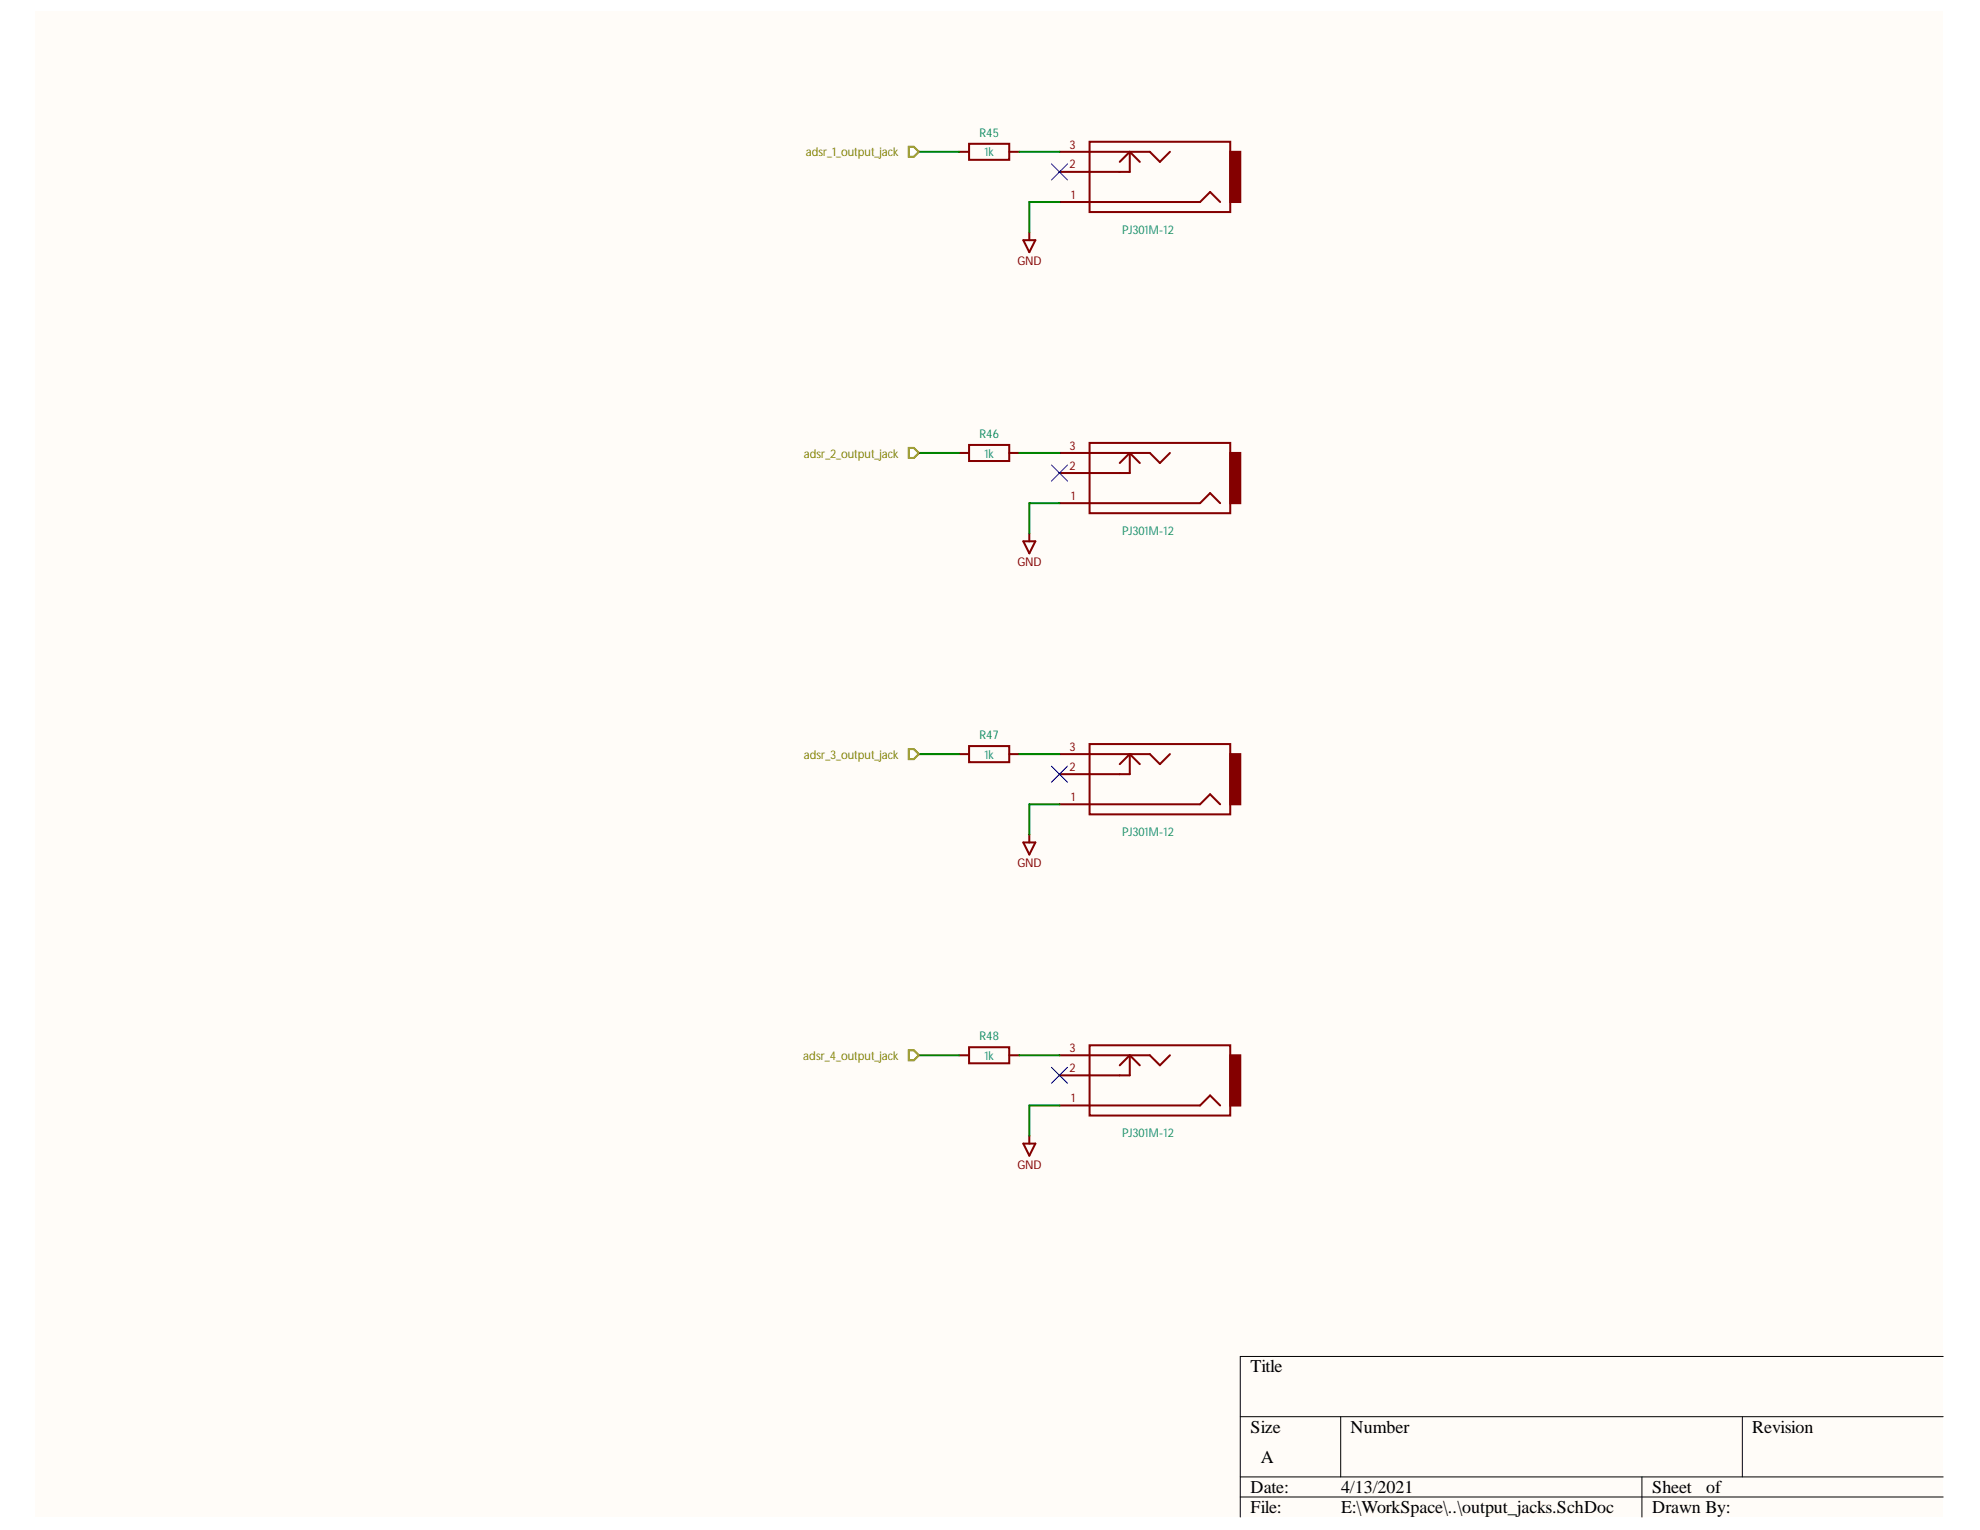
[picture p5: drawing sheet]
<svg xmlns="http://www.w3.org/2000/svg" width="279mm" height="216mm" viewBox="0 0 279 216" stroke-linecap="round" stroke-linejoin="round" font-family="sans-serif">
<g fill="#fffcf8">
<path d="M5 1.6h269.2v212.5h-269.2z" fill-rule="evenodd"/>
<path d="M5 1.6h269.2v212.5h-269.2z" fill-rule="evenodd"/>
</g>
<path d="M175 199.9h99.2M189.2 199.9v8.5M245.9 199.9v8.5M274.2 191.4h-99.2v22.7M175 208.4h99.2M175 211.2h99.2M231.7 208.4v5.7" fill="none" stroke="#000" stroke-width=".14"/>
<path d="M173.6 148.9h1.4v7.1h-1.4z" fill-rule="evenodd" fill="#840000"/>
<path d="M149.5 156h19.8l1.5-1.4 1.4 1.4M149.5 148.9h12.8l1.4 1.4 1.4-1.4M153.8 147.5h19.8v9.9h-19.8zM159.4 148.9v2.8h-9.9M159.4 148.9l1.4 1.4M159.4 148.9l-1.4 1.4M173.6 148.9h1.4v7.1h-1.4z" fill="none" stroke="#840000" stroke-width=".29"/>
<path d="M173.6 106.4h1.4v7.1h-1.4z" fill-rule="evenodd" fill="#840000"/>
<path d="M149.5 106.4h12.8l1.4 1.4 1.4-1.4M149.5 113.5h19.8l1.5-1.4 1.4 1.4M153.8 105h19.8v9.9h-19.8zM159.4 106.4v2.8h-9.9M159.4 106.4l1.4 1.4M159.4 106.4l-1.4 1.4M173.6 106.4h1.4v7.1h-1.4z" fill="none" stroke="#840000" stroke-width=".29"/>
<path d="M173.6 63.9h1.4v7.1h-1.4z" fill-rule="evenodd" fill="#840000"/>
<path d="M149.5 71h19.8l1.5-1.4 1.4 1.4M149.5 63.9h12.8l1.4 1.4 1.4-1.4M153.8 62.5h19.8v9.9h-19.8zM159.4 63.9v2.9h-9.9M159.4 63.9l1.4 1.4M159.4 63.9l-1.4 1.4M173.6 63.9h1.4v7.1h-1.4z" fill="none" stroke="#840000" stroke-width=".29"/>
<path d="M173.6 21.4h1.4v7.1h-1.4z" fill-rule="evenodd" fill="#840000"/>
<g fill="none" stroke="#840000" stroke-width=".29">
<path d="M135.3 21.4h1.4M136.7 20.3h5.7v2.3h-5.7zM142.4 21.4h1.4M149.5 21.4h12.8l1.4 1.4 1.4-1.4M149.5 28.5h19.8l1.5-1.4 1.4 1.4M153.8 20h19.8v9.9h-19.8zM159.4 21.4v2.9h-9.9M159.4 21.4l1.4 1.4M159.4 21.4l-1.4 1.4M173.6 21.4h1.4v7.1h-1.4zM135.3 63.9h1.4M136.7 62.8h5.7v2.3h-5.7z"/>
<path d="M142.4 63.9h1.4M135.3 106.4h1.4M136.7 105.3h5.7v2.2h-5.7zM142.4 106.4h1.4M135.3 148.9h1.4M136.7 147.8h5.7v2.2h-5.7zM142.4 148.9h1.4"/>
</g>
<path d="M144.4 33.9h1.7l-.9 1.7zM145.2 32.8v1.1M144.4 76.4h1.7l-.9 1.7zM145.2 75.2v1.2M144.4 118.9h1.7l-.9 1.7zM145.2 117.7v1.2M144.4 161.4h1.7l-.9 1.7zM145.2 160.2v1.2" fill="none" stroke="#800000" stroke-width=".29"/>
<path d="M129.7 21.4h5.6M143.8 21.4h5.7M149.5 28.5h-4.3v4.3M129.7 63.9h5.6M143.8 63.9h5.7M149.5 71h-4.3v4.2M129.7 106.4h5.6M143.8 106.4h5.7M149.5 113.5h-4.3v4.2M129.7 148.9h5.6M143.8 148.9h5.7M149.5 156h-4.3v4.2" fill="none" stroke="#008400" stroke-width=".29"/>
<path d="M128.2 20.7h.8l.7 .7-.7 .7h-.8z" fill-rule="evenodd" fill="#fff"/>
<path d="M128.2 20.7h.8l.7 .7-.7 .7h-.8z" fill="none" stroke="#848400" stroke-width=".29"/>
<path d="M128.2 63.2h.8l.7 .7-.7 .7h-.8z" fill-rule="evenodd" fill="#fff"/>
<path d="M128.2 63.2h.8l.7 .7-.7 .7h-.8z" fill="none" stroke="#848400" stroke-width=".29"/>
<path d="M128.2 105.7h.8l.7 .7-.7 .7h-.8z" fill-rule="evenodd" fill="#fff"/>
<path d="M128.2 105.7h.8l.7 .7-.7 .7h-.8z" fill="none" stroke="#848400" stroke-width=".29"/>
<path d="M128.2 148.2h.8l.7 .7-.7 .7h-.8z" fill-rule="evenodd" fill="#fff"/>
<path d="M128.2 148.2h.8l.7 .7-.7 .7h-.8z" fill="none" stroke="#848400" stroke-width=".29"/>
<path d="M148.4 23.1l2.2 2.3M150.6 23.1l-2.2 2.3M148.4 65.6l2.2 2.3M150.6 65.6l-2.2 2.3M148.4 108.1l2.2 2.3M150.6 108.1l-2.2 2.3M148.4 150.6l2.2 2.3M150.6 150.6l-2.2 2.3" fill="none" stroke="#000084" stroke-width=".14"/>
<g font-size="2.5">
<text x="176.5" y="193.7">Title</text>
<text x="176.5" y="202.2">Size</text>
<text x="190.6" y="202.2">Number</text>
<text x="247.3" y="202.2">Revision</text>
<text x="177.9" y="206.4">A</text>
<text x="176.5" y="210.7">Date:</text>
<text x="176.5" y="213.5">File:</text>
<text x="189.2" y="210.7">4/13/2021</text>
<text x="189.2" y="213.5">E:\WorkSpace\..\output_jacks.SchDoc</text>
<text x="233.1" y="210.7">Sheet</text>
<text x="233.1" y="213.5">Drawn By:</text>
<text x="240.8" y="210.7">of</text>
</g>
<g font-size="1.7" fill="#848400">
<text x="113.7" y="22.1">adsr_1_output_jack</text>
<text x="113.4" y="64.6">adsr_2_output_jack</text>
<text x="113.4" y="107.1">adsr_3_output_jack</text>
<text x="113.4" y="149.6">adsr_4_output_jack</text>
</g>
<g font-size="1.7" fill="#008484">
<text x="138.2" y="19.3">R45</text>
<text x="138.9" y="22.1">1k</text>
<text x="158.4" y="33">PJ301M-12</text>
<text x="138.2" y="61.7">R46</text>
<text x="138.9" y="64.6">1k</text>
<text x="158.4" y="75.5">PJ301M-12</text>
<text x="138.2" y="104.3">R47</text>
<text x="138.9" y="107.1">1k</text>
<text x="158.4" y="118">PJ301M-12</text>
<text x="138.2" y="146.7">R48</text>
<text x="138.9" y="149.6">1k</text>
<text x="158.4" y="160.5">PJ301M-12</text>
</g>
<g font-size="1.7" fill="#840000">
<text x="150.9" y="23.8">2</text>
<text x="150.9" y="21">3</text>
<text x="151.2" y="28.1">1</text>
<text x="150.9" y="63.4">3</text>
<text x="150.9" y="66.3">2</text>
<text x="151.2" y="70.5">1</text>
<text x="150.9" y="106">3</text>
<text x="150.9" y="108.8">2</text>
<text x="151.2" y="113.1">1</text>
<text x="150.9" y="148.5">3</text>
<text x="150.9" y="151.3">2</text>
<text x="151.2" y="155.5">1</text>
</g>
<g font-size="1.7" fill="#800000">
<text x="143.6" y="37.4">GND</text>
<text x="143.6" y="79.9">GND</text>
<text x="143.6" y="122.4">GND</text>
<text x="143.6" y="164.9">GND</text>
</g>
</svg>
